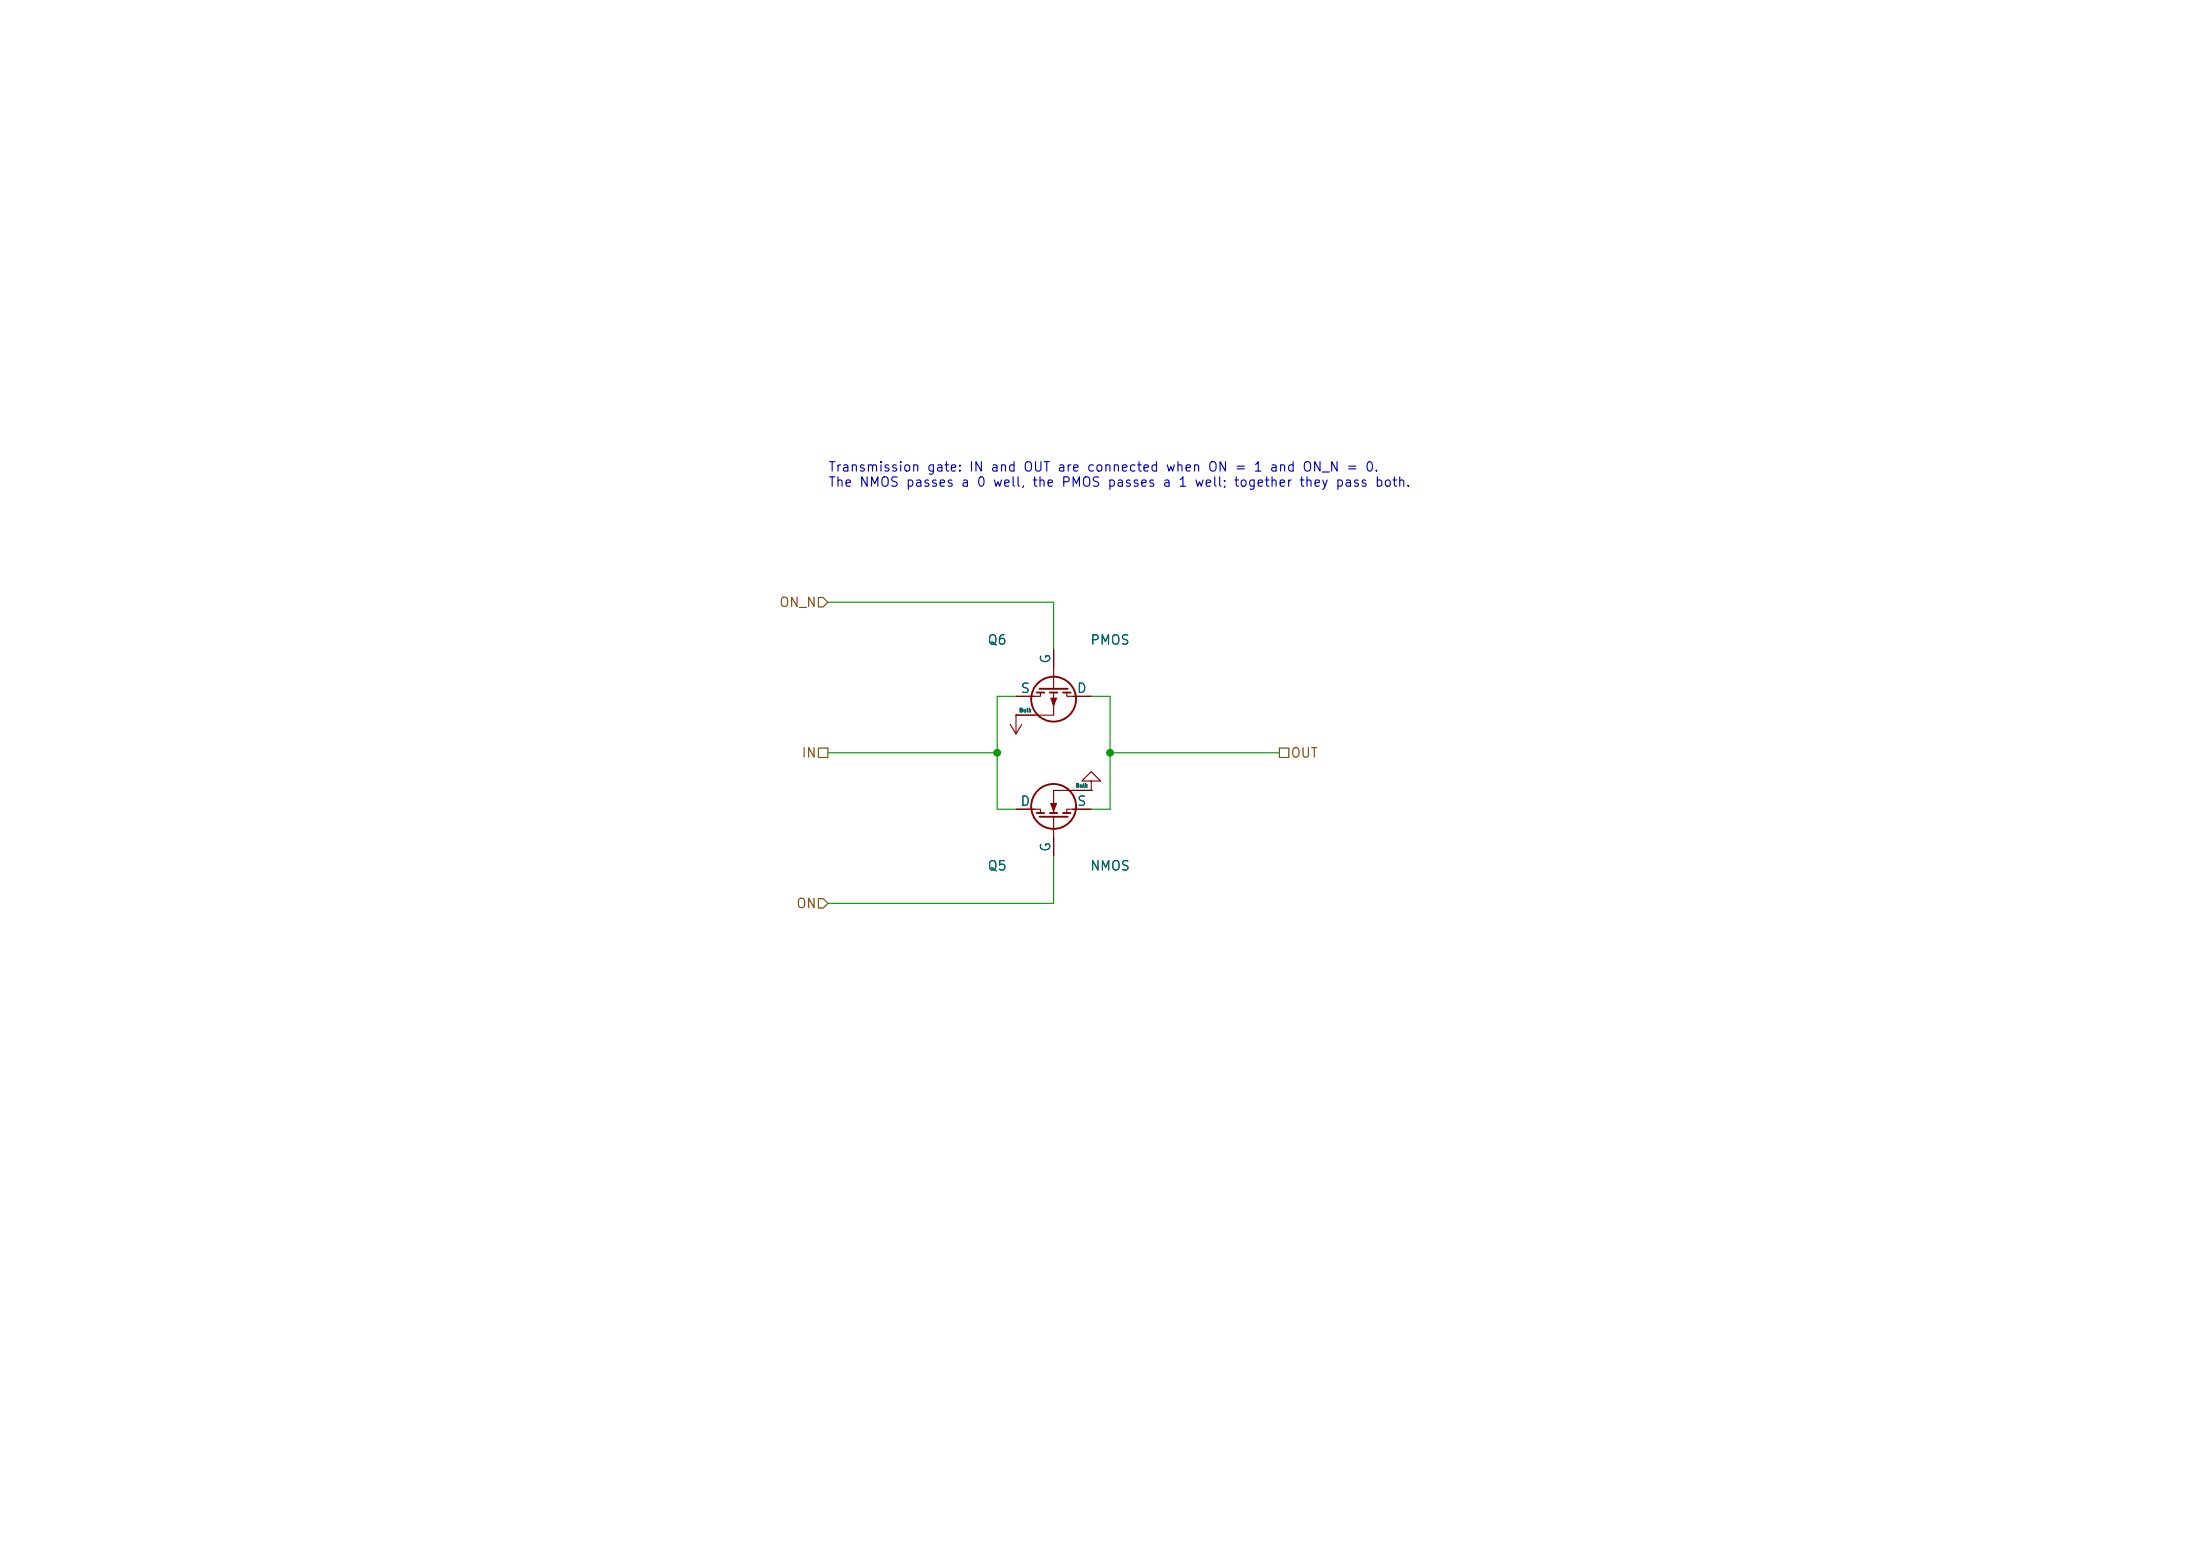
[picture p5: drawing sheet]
(kicad_sch
 (version 20250114)
 (generator "eeschema")
 (generator_version "9.0")
 (paper "A4")
 (title_block
  (title "Analog switch: transmission gate")
  (comment 1 "Generated from the description in lut.py"))
 (lib_symbols
  (symbol "Simulation_SPICE:NMOS_Substrate"
   (pin_numbers (hide yes))
   (pin_names
    (offset 0)) (exclude_from_sim no) (in_bom yes) (on_board yes)
   (in_pos_files yes)
   (duplicate_pin_numbers_are_jumpers no)
   (property "Reference" "Q" (at 6.985 1.27 0) (show_name no) (do_not_autoplace no) (effects (font (size 1.27 1.27)) (justify left)))
   (property "Value" "NMOS_Substrate" (at 6.985 -1.27 0) (show_name no) (do_not_autoplace no) (effects (font (size 1.27 1.27)) (justify left)))
   (property "Footprint" "" (at 29.845 0 0) (show_name no) (do_not_autoplace no) (hide yes) (effects (font (size 1.27 1.27))))
   (property "Datasheet" "https://ngspice.sourceforge.io/docs/ngspice-html-manual/manual.xhtml#cha_MOSFETs" (at 0 -19.05 0) (show_name no) (do_not_autoplace no) (hide yes) (effects (font (size 1.27 1.27))))
   (property "Description" "N-channel MOSFET symbol with substrate (bulk) pin" (at 0 0 0) (show_name no) (do_not_autoplace no) (hide yes) (effects (font (size 1.27 1.27))))
   (property "Sim.Device" "NMOS" (at 0 -16.51 0) (show_name no) (do_not_autoplace no) (hide yes) (effects (font (size 1.27 1.27))))
   (property "Sim.Type" "MOS1" (at 0 -14.605 0) (show_name no) (do_not_autoplace no) (hide yes) (effects (font (size 1.27 1.27))))
   (property "Sim.Pins" "1=D 2=G 3=S 4=B" (at 0 -12.7 0) (show_name no) (do_not_autoplace no) (hide yes) (effects (font (size 1.27 1.27))))
   (symbol "NMOS_Substrate_0_1"
    (polyline (pts (xy 1.524 1.905) (xy 1.524 -1.905)) (stroke (width 0.254) (type default)) (fill (type none)))
    (polyline (pts (xy 1.524 0) (xy -1.27 0)) (stroke (width 0) (type default)) (fill (type none)))
    (polyline (pts (xy 2.032 2.286) (xy 2.032 1.27)) (stroke (width 0.254) (type default)) (fill (type none)))
    (polyline (pts (xy 2.032 1.778) (xy 2.54 1.778) (xy 2.54 2.54)) (stroke (width 0) (type default)) (fill (type none)))
    (polyline (pts (xy 2.032 0.508) (xy 2.032 -0.508)) (stroke (width 0.254) (type default)) (fill (type none)))
    (polyline (pts (xy 2.032 -1.27) (xy 2.032 -2.286)) (stroke (width 0.254) (type default)) (fill (type none)))
    (polyline (pts (xy 2.286 0) (xy 3.302 0.381) (xy 3.302 -0.381) (xy 2.286 0)) (stroke (width 0) (type default)) (fill (type outline)))
    (polyline (pts (xy 2.54 -2.54) (xy 2.54 -1.778) (xy 2.032 -1.778)) (stroke (width 0) (type default)) (fill (type none)))
    (circle (center 2.921 0) (radius 3.0294) (stroke (width 0.254) (type default)) (fill (type none)))
    (polyline (pts (xy 5.08 -2.54) (xy 5.08 0) (xy 2.032 0)) (stroke (width 0) (type default)) (fill (type none))))
   (symbol "NMOS_Substrate_1_1"
    (pin passive line (at 2.54 5.08 270) (length 2.54) (name "D" (effects (font (size 1.27 1.27)))) (number "1" (effects (font (size 1.27 1.27)))))
    (pin input line (at -3.81 0 0) (length 2.54) (name "G" (effects (font (size 1.27 1.27)))) (number "2" (effects (font (size 1.27 1.27)))))
    (pin passive line (at 2.54 -5.08 90) (length 2.54) (name "S" (effects (font (size 1.27 1.27)))) (number "3" (effects (font (size 1.27 1.27)))))
    (pin input line (at 5.08 -5.08 90) (length 2.54) (name "Bulk" (effects (font (size 0.508 0.508)))) (number "4" (effects (font (size 1.27 1.27))))))
   (embedded_fonts no))
  (symbol "Simulation_SPICE:PMOS_Substrate"
   (pin_numbers (hide yes))
   (pin_names
    (offset 0)) (exclude_from_sim no) (in_bom yes) (on_board yes)
   (in_pos_files yes)
   (duplicate_pin_numbers_are_jumpers no)
   (property "Reference" "Q" (at 6.35 1.27 0) (show_name no) (do_not_autoplace no) (effects (font (size 1.27 1.27)) (justify left)))
   (property "Value" "PMOS_Substrate" (at 6.35 -1.27 0) (show_name no) (do_not_autoplace no) (effects (font (size 1.27 1.27)) (justify left)))
   (property "Footprint" "" (at 40.64 0 0) (show_name no) (do_not_autoplace no) (hide yes) (effects (font (size 1.27 1.27))))
   (property "Datasheet" "https://ngspice.sourceforge.io/docs/ngspice-html-manual/manual.xhtml#cha_MOSFETs" (at 0 -17.78 0) (show_name no) (do_not_autoplace no) (hide yes) (effects (font (size 1.27 1.27))))
   (property "Description" "P-channel MOSFET symbol with substrate (bulk) pin" (at 0 0 0) (show_name no) (do_not_autoplace no) (hide yes) (effects (font (size 1.27 1.27))))
   (property "Sim.Device" "PMOS" (at 0 -13.97 0) (show_name no) (do_not_autoplace no) (hide yes) (effects (font (size 1.27 1.27))))
   (property "Sim.Type" "MOS1" (at 0 -15.875 0) (show_name no) (do_not_autoplace no) (hide yes) (effects (font (size 1.27 1.27))))
   (property "Sim.Pins" "1=D 2=G 3=S 4=B" (at 0 -12.065 0) (show_name no) (do_not_autoplace no) (hide yes) (effects (font (size 1.27 1.27))))
   (symbol "PMOS_Substrate_0_1"
    (polyline (pts (xy 1.524 1.905) (xy 1.524 -1.905)) (stroke (width 0.254) (type default)) (fill (type none)))
    (polyline (pts (xy 1.524 0) (xy -1.27 0)) (stroke (width 0) (type default)) (fill (type none)))
    (polyline (pts (xy 2.032 2.286) (xy 2.032 1.27)) (stroke (width 0.254) (type default)) (fill (type none)))
    (polyline (pts (xy 2.032 1.778) (xy 2.54 1.778) (xy 2.54 2.54)) (stroke (width 0) (type default)) (fill (type none)))
    (polyline (pts (xy 2.032 0.508) (xy 2.032 -0.508)) (stroke (width 0.254) (type default)) (fill (type none)))
    (polyline (pts (xy 2.032 -1.27) (xy 2.032 -2.286)) (stroke (width 0.254) (type default)) (fill (type none)))
    (polyline (pts (xy 2.54 -2.54) (xy 2.54 -1.778) (xy 2.032 -1.778)) (stroke (width 0) (type default)) (fill (type none)))
    (circle (center 2.921 0) (radius 3.0294) (stroke (width 0.254) (type default)) (fill (type none)))
    (polyline (pts (xy 3.81 0) (xy 2.794 0.381) (xy 2.794 -0.381) (xy 3.81 0)) (stroke (width 0) (type default)) (fill (type outline)))
    (polyline (pts (xy 5.08 -2.54) (xy 5.08 0) (xy 2.032 0)) (stroke (width 0) (type default)) (fill (type none))))
   (symbol "PMOS_Substrate_1_1"
    (pin passive line (at 2.54 5.08 270) (length 2.54) (name "D" (effects (font (size 1.27 1.27)))) (number "1" (effects (font (size 1.27 1.27)))))
    (pin input line (at -3.81 0 0) (length 2.54) (name "G" (effects (font (size 1.27 1.27)))) (number "2" (effects (font (size 1.27 1.27)))))
    (pin passive line (at 2.54 -5.08 90) (length 2.54) (name "S" (effects (font (size 1.27 1.27)))) (number "3" (effects (font (size 1.27 1.27)))))
    (pin input line (at 5.08 -5.08 90) (length 2.54) (name "Bulk" (effects (font (size 0.508 0.508)))) (number "4" (effects (font (size 1.27 1.27))))))
   (embedded_fonts no))
  (symbol "power:GND"
   (power global)
   (pin_numbers (hide yes))
   (pin_names
    (offset 0) (hide yes)) (exclude_from_sim no) (in_bom yes) (on_board yes)
   (in_pos_files yes)
   (duplicate_pin_numbers_are_jumpers no)
   (property "Reference" "#PWR" (at 0 -6.35 0) (show_name no) (do_not_autoplace no) (hide yes) (effects (font (size 1.27 1.27))))
   (property "Value" "GND" (at 0 -3.81 0) (show_name no) (do_not_autoplace no) (effects (font (size 1.27 1.27))))
   (property "Footprint" "" (at 0 0 0) (show_name no) (do_not_autoplace no) (hide yes) (effects (font (size 1.27 1.27))))
   (property "Datasheet" "" (at 0 0 0) (show_name no) (do_not_autoplace no) (hide yes) (effects (font (size 1.27 1.27))))
   (property "Description" "Power symbol creates a global label with name \"GND\" , ground" (at 0 0 0) (show_name no) (do_not_autoplace no) (hide yes) (effects (font (size 1.27 1.27))))
   (symbol "GND_0_1"
    (polyline (pts (xy 0 0) (xy 0 -1.27) (xy 1.27 -1.27) (xy 0 -2.54) (xy -1.27 -1.27) (xy 0 -1.27)) (stroke (width 0) (type default)) (fill (type none))))
   (symbol "GND_1_1"
    (pin power_in line (at 0 0 270) (length 0) (name "" (effects (font (size 1.27 1.27)))) (number "1" (effects (font (size 1.27 1.27))))))
   (embedded_fonts no))
  (symbol "power:+5V"
   (power global)
   (pin_numbers (hide yes))
   (pin_names
    (offset 0) (hide yes)) (exclude_from_sim no) (in_bom yes) (on_board yes)
   (in_pos_files yes)
   (duplicate_pin_numbers_are_jumpers no)
   (property "Reference" "#PWR" (at 0 -3.81 0) (show_name no) (do_not_autoplace no) (hide yes) (effects (font (size 1.27 1.27))))
   (property "Value" "+5V" (at 0 3.556 0) (show_name no) (do_not_autoplace no) (effects (font (size 1.27 1.27))))
   (property "Footprint" "" (at 0 0 0) (show_name no) (do_not_autoplace no) (hide yes) (effects (font (size 1.27 1.27))))
   (property "Datasheet" "" (at 0 0 0) (show_name no) (do_not_autoplace no) (hide yes) (effects (font (size 1.27 1.27))))
   (property "Description" "Power symbol creates a global label with name \"+5V\"" (at 0 0 0) (show_name no) (do_not_autoplace no) (hide yes) (effects (font (size 1.27 1.27))))
   (symbol "+5V_0_1"
    (polyline (pts (xy -0.762 1.27) (xy 0 2.54)) (stroke (width 0) (type default)) (fill (type none)))
    (polyline (pts (xy 0 2.54) (xy 0.762 1.27)) (stroke (width 0) (type default)) (fill (type none)))
    (polyline (pts (xy 0 0) (xy 0 2.54)) (stroke (width 0) (type default)) (fill (type none))))
   (symbol "+5V_1_1"
    (pin power_in line (at 0 0 90) (length 0) (name "" (effects (font (size 1.27 1.27)))) (number "1" (effects (font (size 1.27 1.27))))))
   (embedded_fonts no)))
 (symbol
  (lib_id "Simulation_SPICE:NMOS_Substrate")
  (at 142.24 111.76 90)
  (unit 1)
  (exclude_from_sim no)
  (in_bom yes)
  (on_board yes)
  (dnp no)
  (property "Reference" "Q5" (at 134.62 116.84 90) (effects (font (size 1.27 1.27))))
  (property "Value" "NMOS" (at 149.86 116.84 90) (effects (font (size 1.27 1.27))))
  (property "Footprint" "" (at 142.24 111.76 0) (hide yes) (effects (font (size 1.27 1.27))))
  (property "Datasheet" "" (at 142.24 111.76 0) (hide yes) (effects (font (size 1.27 1.27))))
  (property "Sim.Device" "NMOS" (at 142.24 111.76 0) (hide yes) (effects (font (size 1.27 1.27))))
  (property "Sim.Type" "MOS1" (at 142.24 111.76 0) (hide yes) (effects (font (size 1.27 1.27))))
  (property "Sim.Pins" "1=D 2=G 3=S 4=B" (at 142.24 111.76 0) (hide yes) (effects (font (size 1.27 1.27))))
  (property "Sim.Params" "w=10u l=10u vto=1 kp=1m gamma=0.4 phi=0.65 lambda=0.02 cgso=10n cgdo=10n cbd=0.5p cbs=0.5p" (at 142.24 111.76 0) (hide yes) (effects (font (size 1.27 1.27))))
  (pin "1")
  (pin "2")
  (pin "3")
  (pin "4")
  (instances (project "lut2" (path "" (reference "Q5") (unit 1)) (path "" (reference "Q7") (unit 1)) (path "" (reference "Q9") (unit 1)) (path "" (reference "Q11") (unit 1)) (path "" (reference "Q13") (unit 1)) (path "" (reference "Q15") (unit 1)))))
 (symbol
  (lib_id "Simulation_SPICE:PMOS_Substrate")
  (at 142.24 91.44 270)
  (unit 1)
  (exclude_from_sim no)
  (in_bom yes)
  (on_board yes)
  (dnp no)
  (property "Reference" "Q6" (at 134.62 86.36 270) (effects (font (size 1.27 1.27))))
  (property "Value" "PMOS" (at 149.86 86.36 270) (effects (font (size 1.27 1.27))))
  (property "Footprint" "" (at 142.24 91.44 0) (hide yes) (effects (font (size 1.27 1.27))))
  (property "Datasheet" "" (at 142.24 91.44 0) (hide yes) (effects (font (size 1.27 1.27))))
  (property "Sim.Device" "PMOS" (at 142.24 91.44 0) (hide yes) (effects (font (size 1.27 1.27))))
  (property "Sim.Type" "MOS1" (at 142.24 91.44 0) (hide yes) (effects (font (size 1.27 1.27))))
  (property "Sim.Pins" "1=D 2=G 3=S 4=B" (at 142.24 91.44 0) (hide yes) (effects (font (size 1.27 1.27))))
  (property "Sim.Params" "w=10u l=10u vto=-1 kp=0.5m gamma=0.4 phi=0.65 lambda=0.02 cgso=10n cgdo=10n cbd=0.5p cbs=0.5p" (at 142.24 91.44 0) (hide yes) (effects (font (size 1.27 1.27))))
  (pin "1")
  (pin "2")
  (pin "3")
  (pin "4")
  (instances (project "lut2" (path "" (reference "Q6") (unit 1)) (path "" (reference "Q8") (unit 1)) (path "" (reference "Q10") (unit 1)) (path "" (reference "Q12") (unit 1)) (path "" (reference "Q14") (unit 1)) (path "" (reference "Q16") (unit 1)))))
 (symbol
  (lib_id "power:GND")
  (at 147.32 106.68 180)
  (unit 1)
  (exclude_from_sim no)
  (in_bom yes)
  (on_board yes)
  (dnp no)
  (property "Reference" "#PWR014" (at 151.13 105.41 0) (hide yes) (effects (font (size 1.27 1.27)) (justify left)))
  (property "Value" "GND" (at 151.13 107.95 0) (hide yes) (effects (font (size 1.27 1.27)) (justify left)))
  (property "Footprint" "" (at 147.32 106.68 0) (hide yes) (effects (font (size 1.27 1.27))))
  (property "Datasheet" "" (at 147.32 106.68 0) (hide yes) (effects (font (size 1.27 1.27))))
  (pin "1")
  (instances (project "lut2" (path "" (reference "#PWR014") (unit 1)) (path "" (reference "#PWR016") (unit 1)) (path "" (reference "#PWR018") (unit 1)) (path "" (reference "#PWR020") (unit 1)) (path "" (reference "#PWR022") (unit 1)) (path "" (reference "#PWR024") (unit 1)))))
 (symbol
  (lib_id "power:+5V")
  (at 137.16 96.52 180)
  (unit 1)
  (exclude_from_sim no)
  (in_bom yes)
  (on_board yes)
  (dnp no)
  (property "Reference" "#PWR015" (at 140.97 95.25 0) (hide yes) (effects (font (size 1.27 1.27)) (justify left)))
  (property "Value" "+5V" (at 140.97 97.79 0) (hide yes) (effects (font (size 1.27 1.27)) (justify left)))
  (property "Footprint" "" (at 137.16 96.52 0) (hide yes) (effects (font (size 1.27 1.27))))
  (property "Datasheet" "" (at 137.16 96.52 0) (hide yes) (effects (font (size 1.27 1.27))))
  (pin "1")
  (instances (project "lut2" (path "" (reference "#PWR015") (unit 1)) (path "" (reference "#PWR017") (unit 1)) (path "" (reference "#PWR019") (unit 1)) (path "" (reference "#PWR021") (unit 1)) (path "" (reference "#PWR023") (unit 1)) (path "" (reference "#PWR025") (unit 1)))))
 (wire
  (pts (xy 137.16 109.22) (xy 134.62 109.22))
  (stroke (width 0) (type default)))
 (wire
  (pts (xy 134.62 109.22) (xy 134.62 101.6))
  (stroke (width 0) (type default)))
 (wire
  (pts (xy 147.32 109.22) (xy 149.86 109.22))
  (stroke (width 0) (type default)))
 (wire
  (pts (xy 149.86 109.22) (xy 149.86 101.6))
  (stroke (width 0) (type default)))
 (wire
  (pts (xy 142.24 115.57) (xy 142.24 121.92))
  (stroke (width 0) (type default)))
 (wire
  (pts (xy 142.24 121.92) (xy 111.76 121.92))
  (stroke (width 0) (type default)))
 (wire
  (pts (xy 137.16 93.98) (xy 134.62 93.98))
  (stroke (width 0) (type default)))
 (wire
  (pts (xy 134.62 93.98) (xy 134.62 101.6))
  (stroke (width 0) (type default)))
 (wire
  (pts (xy 147.32 93.98) (xy 149.86 93.98))
  (stroke (width 0) (type default)))
 (wire
  (pts (xy 149.86 93.98) (xy 149.86 101.6))
  (stroke (width 0) (type default)))
 (wire
  (pts (xy 142.24 87.63) (xy 142.24 81.28))
  (stroke (width 0) (type default)))
 (wire
  (pts (xy 142.24 81.28) (xy 111.76 81.28))
  (stroke (width 0) (type default)))
 (wire
  (pts (xy 111.76 101.6) (xy 134.62 101.6))
  (stroke (width 0) (type default)))
 (wire
  (pts (xy 149.86 101.6) (xy 172.72 101.6))
  (stroke (width 0) (type default)))
 (junction
  (at 134.62 101.6)
  (diameter 0)
  (color 0 0 0 0))
 (junction
  (at 149.86 101.6)
  (diameter 0)
  (color 0 0 0 0))
 (hierarchical_label "ON"
  (shape input)
  (at 111.76 121.92 180)
  (effects (font (size 1.27 1.27)) (justify right)))
 (hierarchical_label "ON_N"
  (shape input)
  (at 111.76 81.28 180)
  (effects (font (size 1.27 1.27)) (justify right)))
 (hierarchical_label "IN"
  (shape passive)
  (at 111.76 101.6 180)
  (effects (font (size 1.27 1.27)) (justify right)))
 (hierarchical_label "OUT"
  (shape passive)
  (at 172.72 101.6 0)
  (effects (font (size 1.27 1.27)) (justify left)))
 (text "Transmission gate: IN and OUT are connected when ON = 1 and ON_N = 0.\nThe NMOS passes a 0 well, the PMOS passes a 1 well; together they pass both."
  (exclude_from_sim no)
  (at 111.76 66.04 0)
  (effects (font (size 1.27 1.27)) (justify left bottom)))
 (embedded_fonts no))
